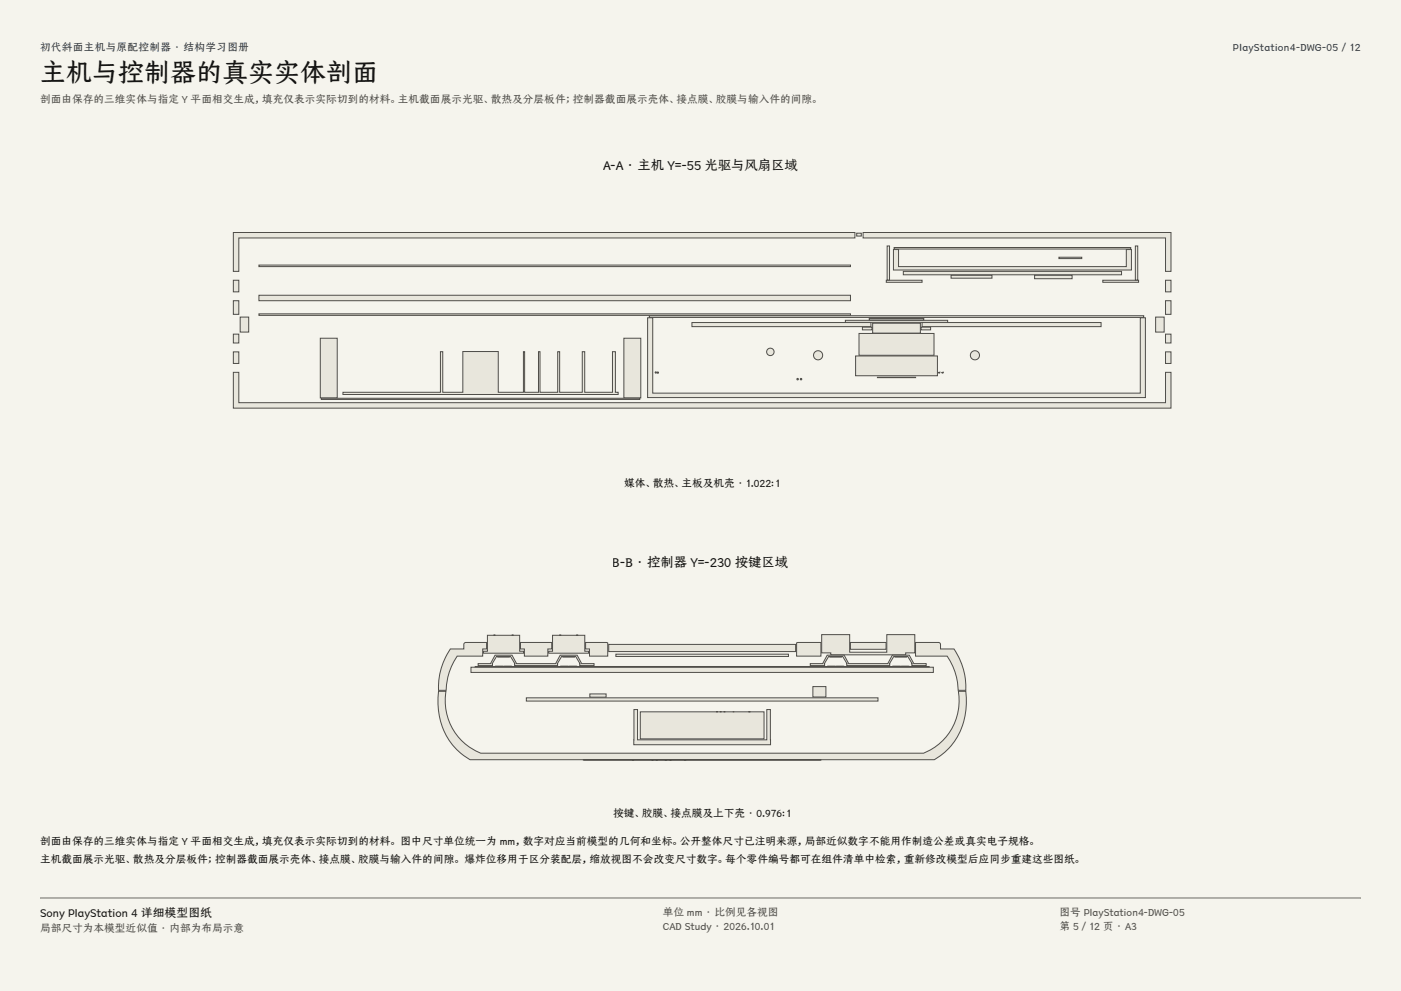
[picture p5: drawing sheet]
<svg xmlns="http://www.w3.org/2000/svg" width="420mm" height="297mm" viewBox="0 0 420 297" stroke-linecap="round" stroke-linejoin="round" font-family="sans-serif">
<g fill="#f5f4ed">
<path d="M0 0h420v297h-420z"/>
<path d="M12 12h396v275h-396z"/>
</g>
<g fill="#e8e6dc" stroke="#504e49" stroke-width=".3">
<path d="M256.8 69.9h1.4v.9h-1.4z" fill-rule="evenodd"/>
<path d="M72 95h2.6v4.5h-2.6z" fill-rule="evenodd"/>
<path d="M346.4 95h2.6v4.5h-2.6z" fill-rule="evenodd"/>
<path d="M258.7 69.7h92.3v11.6h-1.6v-10h-90.7z" fill-rule="evenodd"/>
<path d="M349.4 90.1h1.6v4.1h-1.6z" fill-rule="evenodd"/>
<path d="M349.4 84h1.6v3.5h-1.6z" fill-rule="evenodd"/>
<path d="M70 69.7h186.3v1.6h-184.7v10h-1.6z" fill-rule="evenodd"/>
<path d="M70 90.1h1.6v4.1h-1.6z" fill-rule="evenodd"/>
<path d="M70 84h1.6v3.5h-1.6z" fill-rule="evenodd"/>
<path d="M70 111.6h1.6v9.1h277.8v-9.1h1.6v10.7h-281z" fill-rule="evenodd"/>
<path d="M70 105.5h1.6v3.4h-1.6z" fill-rule="evenodd"/>
<path d="M349.4 105.5h1.6v3.4h-1.6z" fill-rule="evenodd"/>
<path d="M70 100.1h1.6v2.7h-1.6z" fill-rule="evenodd"/>
<path d="M349.4 100.1h1.6v2.7h-1.6z" fill-rule="evenodd"/>
<path d="M268 74.2h71v.4h-71z" fill-rule="evenodd"/>
<path d="M317.5 77.1h6.8v.4h-6.8z" fill-rule="evenodd"/>
<path d="M270.8 81.3h65.4v1.1h-65.4z" fill-rule="evenodd"/>
<path d="M310.2 82.5h11.2v1h-11.2z" fill-rule="evenodd"/>
<path d="M285.1 82.5h12.3v.9h-12.3z" fill-rule="evenodd"/>
<path d="M330.6 84h10.7v.6h-10.7z" fill-rule="evenodd"/>
<path d="M265.7 84h10.7v.6h-10.7z" fill-rule="evenodd"/>
<path d="M340.4 73.7h.7v10.2h-.7z" fill-rule="evenodd"/>
<path d="M266 73.7h.7v10.2h-.7z" fill-rule="evenodd"/>
<path d="M267.8 74.8h1.6v5.1h68.3v-5.1h1.5v6.1h-71.4z" fill-rule="evenodd"/>
<path d="M77.6 88.5h177.4v1.6h-177.4z" fill-rule="evenodd"/>
<path d="M77.6 94.1h177.4v.4h-177.4z" fill-rule="evenodd"/>
<path d="M77.6 79.4h177.4v.5h-177.4z" fill-rule="evenodd"/>
<path d="M187 101.4h5.1v17.9h-5.1z" fill-rule="evenodd"/>
<path d="M96 101.4h5.1v17.9h-5.1z" fill-rule="evenodd"/>
<path d="M96.3 119.4h95.5v.3h-95.5z" fill-rule="evenodd"/>
<path d="M102.8 117.6h29.2v-12.2h.7v12.2h6.1v-12.2h10.6v12.2h7.5v-12.2h.4v12.2h4.1v-12.2h.5v12.2h5.3v-12.2h.6v12.2h6.8v-12.2h.7v12.2h8.3v-12.2h.9v12.2h.8v.6h-82.5z" fill-rule="evenodd"/>
<path d="M194.1 95.2h1.6v22.6h146.1v-22.6h1.6v24h-149.3z" fill-rule="evenodd"/>
<path d="M194.7 94.6h148.2v.5h-148.2z" fill-rule="evenodd"/>
<path d="M207.4 96.7h53.7v1.2h-53.7z" fill-rule="evenodd"/>
<path d="M276.4 96.7h53.7v1.2h-53.7z" fill-rule="evenodd"/>
<path d="M256.5 106.7h24.5v5.9h-24.5z" fill-rule="evenodd"/>
<path d="M257.5 99.9h22.5v6.6h-22.5z" fill-rule="evenodd"/>
<path d="M261.6 96.9h14.3v2.9h-14.3z" fill-rule="evenodd"/>
<path d="M258.5 98h2.9v.9h-2.9z" fill-rule="evenodd"/>
<path d="M276.1 98h2.9v.9h-2.9z" fill-rule="evenodd"/>
<path d="M253.4 96h30.7v.6h-30.7z" fill-rule="evenodd"/>
<path d="M260.6 95.4h16.3v.5h-16.3z" fill-rule="evenodd"/>
<path d="M263 113.1l11.5 .1z" fill-rule="evenodd"/>
<path d="M281.3 111.6h.5l-.2 .2z" fill-rule="evenodd"/>
<path d="M282.3 111.6h.5l-.2 .2z" fill-rule="evenodd"/>
<path d="M197 111.6l.3-.1 .1 .3-.3 .1z" fill-rule="evenodd"/>
<path d="M196.4 111.5h.3l.1 .2-.3 .1z" fill-rule="evenodd"/>
<path d="M131.5 207.2h2.2a16.9 16.9 0 0 0 10.4 18.5h132.8a16.9 16.9 0 0 0 10.4-18.5h2.2a19.9 19.9 0 0 1-9.4 20.5h-139.2a19.4 19.4 0 0 1-9.6-18.6z" fill-rule="evenodd"/>
<path d="M274.5 192.5h6.9l.5 .4 .1 1.6h4a20.5 20.5 0 0 1 3.5 12.4h-2.2a18.9 18.9 0 0 0-3.3-10.3h-9.5z" fill-rule="evenodd"/>
<path d="M135 194.5h4l.1-1.5 .5-.5h6.3v2h-1.2v2.1h-7.7a18.9 18.9 0 0 0-3.3 10.3h-2.2a20.4 20.4 0 0 1 3.5-12.4z" fill-rule="evenodd"/>
<path d="M254.9 192.5h10.7v2.1h-10.7z" fill-rule="evenodd"/>
<path d="M156 192.5h9.4v2h-1.2v2.1h-7v-2.1h-1.2z" fill-rule="evenodd"/>
<path d="M238.8 192.7l7.3-.2v4.1h-7.3z" fill-rule="evenodd"/>
<path d="M175.6 192.5l6.6 .2v3.9h-5.5v-2.1h-1.1z" fill-rule="evenodd"/>
<path d="M246.3 190.2h8.4v5.3h11.1v-5.3h8.4v5.5h-2.7v.6h-22.4v-.6h-2.8z" fill-rule="evenodd"/>
<path d="M146.1 190.4h9.7v4.8h1.2v.6h-12v-.6h1.1z" fill-rule="evenodd"/>
<path d="M148 190.4h.4z" fill-rule="evenodd"/>
<path d="M153.5 190.4h.4z" fill-rule="evenodd"/>
<path d="M165.6 190.4h9.7v4.8h1.2v.6h-12v-.6h1.1z" fill-rule="evenodd"/>
<path d="M172.8 190.4h.4z" fill-rule="evenodd"/>
<path d="M167.7 190.4h.4z" fill-rule="evenodd"/>
<path d="M182.5 193.1h56v2.2h-56z" fill-rule="evenodd"/>
<path d="M184.6 196.1h51.8v.6h-51.8z" fill-rule="evenodd"/>
<path d="M157.8 209.1h105.4v1h-105.4z" fill-rule="evenodd"/>
<path d="M176.8 208h4.9v.9h-4.9z" fill-rule="evenodd"/>
<path d="M141.2 200h138.6v1.5h-138.6z" fill-rule="evenodd"/>
<path d="M142.5 199.7l136 .2z" fill-rule="evenodd"/>
<path d="M268.3 196.8l3.5 .1z" fill-rule="evenodd"/>
<path d="M267.6 199.7h2.3z" fill-rule="evenodd"/>
<path d="M270.2 199.7h2.3z" fill-rule="evenodd"/>
<path d="M248.8 196.8l3.5 .1z" fill-rule="evenodd"/>
<path d="M248.1 199.7h2.3z" fill-rule="evenodd"/>
<path d="M250.7 199.7h2.3z" fill-rule="evenodd"/>
<path d="M242.9 198.9h3.7l1.4-2.6h5.1l1.3 2.6h11.7l1.4-2.6h5.1l1.4 2.6h3.7v.6h-4.3v-.6l-1.3-2.2h-4.2l-1.2 2.2v.6h-12.9l.1-.6-1.3-2.2h-4.2l-1.3 2.2 .1 .6h-4.3z" fill-rule="evenodd"/>
<path d="M149.2 196.8l3.5 .1z" fill-rule="evenodd"/>
<path d="M148.5 199.7h2.3z" fill-rule="evenodd"/>
<path d="M151.1 199.7h2.3z" fill-rule="evenodd"/>
<path d="M168.7 196.8l3.5 .1z" fill-rule="evenodd"/>
<path d="M168 199.7h2.3z" fill-rule="evenodd"/>
<path d="M170.6 199.7h2.3z" fill-rule="evenodd"/>
<path d="M143.3 198.9h3.7l1.4-2.6h5.1l1.4 2.6h11.7l1.3-2.6h5.1l1.4 2.6h3.7v.6h-4.3l.1-.6-1.3-2.2h-4.2l-1.3 2.2 .1 .6h-12.9v-.6l-1.2-2.2h-4.2l-1.3 2.2v.6h-4.3z" fill-rule="evenodd"/>
<path d="M190 212.7h1.1v9h38.8v-9h1.1v10.5h-41z" fill-rule="evenodd"/>
<path d="M192 213.3h37v8.1h-37z" fill-rule="evenodd"/>
<path d="M224.5 213.3h.4z" fill-rule="evenodd"/>
<path d="M217 213.3h.3z" fill-rule="evenodd"/>
<path d="M215.9 213.3h.3z" fill-rule="evenodd"/>
<path d="M214.8 213.3h.3z" fill-rule="evenodd"/>
<path d="M243.7 205.8h3.9v3.1h-3.9z" fill-rule="evenodd"/>
<path d="M174.9 227.7l71.2 .1z" fill-rule="evenodd"/>
<path d="M199.4 227.8h.5z" fill-rule="evenodd"/>
<path d="M195.4 227.8h.4z" fill-rule="evenodd"/>
<path d="M205.2 227.8h.4z" fill-rule="evenodd"/>
<path d="M189.6 227.8h.4z" fill-rule="evenodd"/>
<path d="M196.7 227.8h.4z" fill-rule="evenodd"/>
<path d="M200.8 227.8h.4z" fill-rule="evenodd"/>
<circle cx="292.3" cy="106.5" r="1.38"/>
<circle cx="245.3" cy="106.5" r="1.38"/>
<circle cx="230.9" cy="105.5" r="1.12"/>
<circle cx="239.1" cy="113.6" r=".24"/>
<circle cx="240.1" cy="113.6" r=".24"/>
</g>
<path d="M12 269.3h396zM12 269h396v.3h-396z" fill-rule="evenodd" fill="#504e49"/>
<text font-size="7.8" fill="#141413" x="12" y="24.7">主机与控制器的真实实体剖面</text>
<g font-size="4" fill="#141413">
<text x="180.8" y="51">A-A · 主机 Y=-55 光驱与风扇区域</text>
<text x="183.7" y="170">B-B · 控制器 Y=-230 按键区域</text>
</g>
<text font-size="3.5" fill="#141413" x="12" y="274.9">Sony PlayStation 4 详细模型图纸</text>
<g font-size="3.2" fill="#1b365d">
<text x="12" y="15.3">初代斜面主机与原配控制器 · 结构学习图册</text>
<text x="369.6" y="15.3">PlayStation4-DWG-05 / 12</text>
</g>
<g font-size="3.2" fill="#504e49">
<text x="12" y="30.9">剖面由保存的三维实体与指定 Y 平面相交生成，填充仅表示实际切到的材料。主机截面展示光驱、散热及分层板件；控制器截面展示壳体、接点膜、胶膜与输入件的间隙。</text>
<text x="198.7" y="274.5">单位 mm · 比例见各视图</text>
<text x="317.6" y="274.5">图号 PlayStation4-DWG-05</text>
<text x="12" y="279.3">局部尺寸为本模型近似值 · 内部为布局示意</text>
<text x="198.7" y="278.8">CAD Study · 2026.10.01</text>
<text x="317.6" y="278.8">第 5 / 12 页 · A3</text>
</g>
<g font-size="3.2" fill="#141413">
<text x="187.1" y="146">媒体、散热、主板及机壳 · 1.022:1</text>
<text x="183.8" y="245">按键、胶膜、接点膜及上下壳 · 0.976:1</text>
<text x="12" y="253.3">剖面由保存的三维实体与指定 Y 平面相交生成，填充仅表示实际切到的材料。 图中尺寸单位统一为 mm，数字对应当前模型的几何和坐标。公开整体尺寸已注明来源，局部近似数字不能用作制造公差或真实电子规格。</text>
<text x="12" y="258.6">主机截面展示光驱、散热及分层板件；控制器截面展示壳体、接点膜、胶膜与输入件的间隙。 爆炸位移用于区分装配层，缩放视图不会改变尺寸数字。每个零件编号都可在组件清单中检索，重新修改模型后应同步重建这些图纸。</text>
</g>
</svg>
